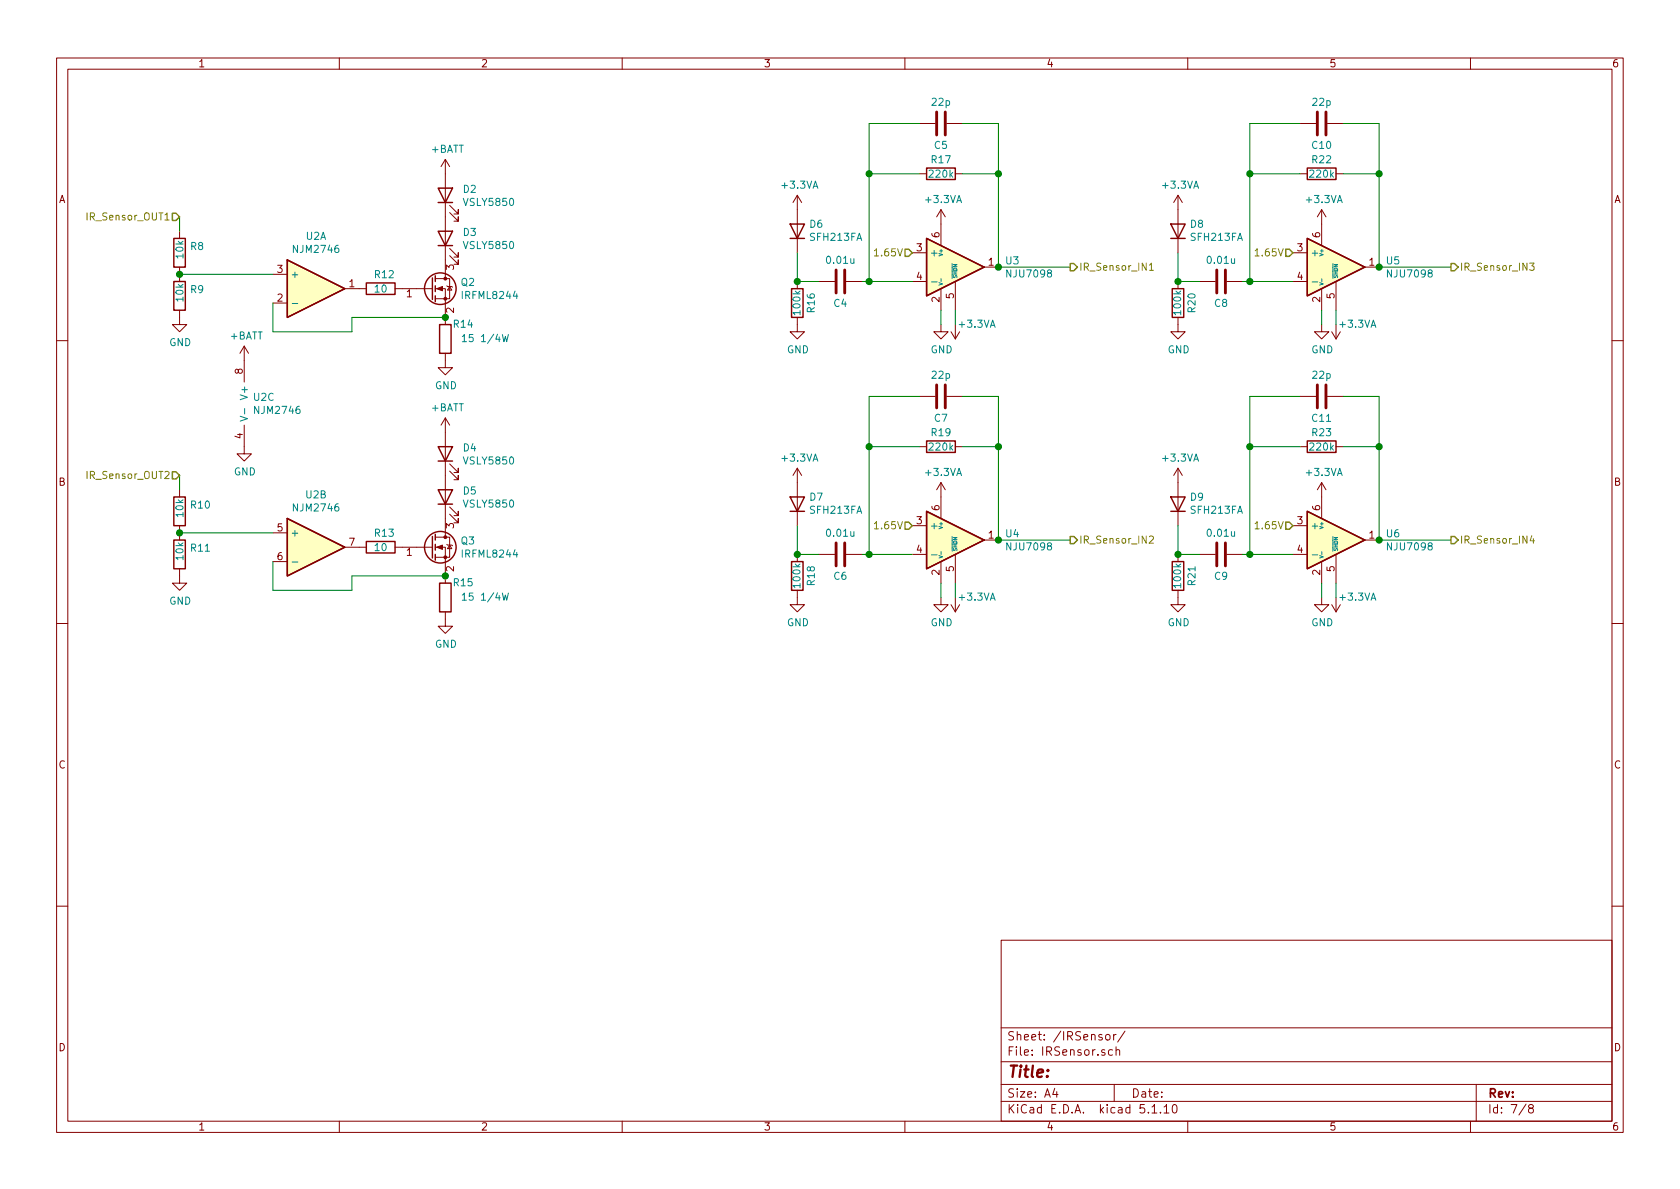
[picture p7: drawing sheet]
EESchema Schematic File Version 4
EELAYER 30 0
EELAYER END
$Descr A4 11693 8268
encoding utf-8
Sheet 7 8
Title ""
Date ""
Rev ""
Comp ""
Comment1 ""
Comment2 ""
Comment3 ""
Comment4 ""
$EndDescr
$Comp
L Device:Opamp_Dual_Generic U2
U 1 1
P 2200 2000
F 0 "U2" H 2200 2367 50  0000 C CNN
F 1 "NJM2746" H 2200 2276 50  0000 C CNN
F 2 "Housings_SOIC:SOIC-8_3.9x4.9mm_Pitch1.27mm" H 2200 2000 50  0001 C CNN
F 3 "~" H 2200 2000 50  0001 C CNN
	1    2200 2000
	1    0    0    -1  
$EndComp
$Comp
L Device:Opamp_Dual_Generic U2
U 2 1
P 2200 3800
F 0 "U2" H 2200 4167 50  0000 C CNN
F 1 "NJM2746" H 2200 4076 50  0000 C CNN
F 2 "Housings_SOIC:SOIC-8_3.9x4.9mm_Pitch1.27mm" H 2200 3800 50  0001 C CNN
F 3 "~" H 2200 3800 50  0001 C CNN
	2    2200 3800
	1    0    0    -1  
$EndComp
$Comp
L Device:Opamp_Dual_Generic U2
U 3 1
P 1800 2800
F 0 "U2" H 1758 2846 50  0000 L CNN
F 1 "NJM2746" H 1758 2755 50  0000 L CNN
F 2 "Housings_SOIC:SOIC-8_3.9x4.9mm_Pitch1.27mm" H 1800 2800 50  0001 C CNN
F 3 "~" H 1800 2800 50  0001 C CNN
	3    1800 2800
	1    0    0    -1  
$EndComp
Text HLabel 1250 1500 0    50   Input ~ 0
IR_Sensor_OUT1
$Comp
L Device:R R8
U 1 1
P 1250 1750
F 0 "R8" H 1320 1796 50  0000 L CNN
F 1 "10k" V 1250 1700 50  0000 L CNN
F 2 "" V 1180 1750 50  0001 C CNN
F 3 "~" H 1250 1750 50  0001 C CNN
	1    1250 1750
	1    0    0    -1  
$EndComp
$Comp
L Device:R R9
U 1 1
P 1250 2050
F 0 "R9" H 1320 2096 50  0000 L CNN
F 1 "10k" V 1250 2000 50  0000 L CNN
F 2 "" V 1180 2050 50  0001 C CNN
F 3 "~" H 1250 2050 50  0001 C CNN
	1    1250 2050
	1    0    0    -1  
$EndComp
$Comp
L Device:R R10
U 1 1
P 1250 3550
F 0 "R10" H 1320 3596 50  0000 L CNN
F 1 "10k" V 1250 3500 50  0000 L CNN
F 2 "" V 1180 3550 50  0001 C CNN
F 3 "~" H 1250 3550 50  0001 C CNN
	1    1250 3550
	1    0    0    -1  
$EndComp
$Comp
L Device:R R11
U 1 1
P 1250 3850
F 0 "R11" H 1320 3896 50  0000 L CNN
F 1 "10k" V 1250 3800 50  0000 L CNN
F 2 "" V 1180 3850 50  0001 C CNN
F 3 "~" H 1250 3850 50  0001 C CNN
	1    1250 3850
	1    0    0    -1  
$EndComp
Wire Wire Line
	1250 1900 1900 1900
Connection ~ 1250 1900
$Comp
L power:GND #PWR016
U 1 1
P 1250 2200
F 0 "#PWR016" H 1250 1950 50  0001 C CNN
F 1 "GND" H 1255 2027 50  0000 C CNN
F 2 "" H 1250 2200 50  0001 C CNN
F 3 "" H 1250 2200 50  0001 C CNN
	1    1250 2200
	1    0    0    -1  
$EndComp
Text HLabel 1250 3300 0    50   Input ~ 0
IR_Sensor_OUT2
Wire Wire Line
	1250 3700 1900 3700
Connection ~ 1250 3700
$Comp
L power:GND #PWR017
U 1 1
P 1250 4000
F 0 "#PWR017" H 1250 3750 50  0001 C CNN
F 1 "GND" H 1255 3827 50  0000 C CNN
F 2 "" H 1250 4000 50  0001 C CNN
F 3 "" H 1250 4000 50  0001 C CNN
	1    1250 4000
	1    0    0    -1  
$EndComp
$Comp
L power:+BATT #PWR018
U 1 1
P 1700 2500
F 0 "#PWR018" H 1700 2350 50  0001 C CNN
F 1 "+BATT" H 1715 2673 50  0000 C CNN
F 2 "" H 1700 2500 50  0001 C CNN
F 3 "" H 1700 2500 50  0001 C CNN
	1    1700 2500
	1    0    0    -1  
$EndComp
$Comp
L power:GND #PWR019
U 1 1
P 1700 3100
F 0 "#PWR019" H 1700 2850 50  0001 C CNN
F 1 "GND" H 1705 2927 50  0000 C CNN
F 2 "" H 1700 3100 50  0001 C CNN
F 3 "" H 1700 3100 50  0001 C CNN
	1    1700 3100
	1    0    0    -1  
$EndComp
$Comp
L Device:R R12
U 1 1
P 2650 2000
F 0 "R12" V 2550 1950 50  0000 L CNN
F 1 "10" V 2650 1950 50  0000 L CNN
F 2 "" V 2580 2000 50  0001 C CNN
F 3 "~" H 2650 2000 50  0001 C CNN
	1    2650 2000
	0    1    1    0   
$EndComp
$Comp
L Device:R R13
U 1 1
P 2650 3800
F 0 "R13" V 2550 3750 50  0000 L CNN
F 1 "10" V 2650 3750 50  0000 L CNN
F 2 "" V 2580 3800 50  0001 C CNN
F 3 "~" H 2650 3800 50  0001 C CNN
	1    2650 3800
	0    1    1    0   
$EndComp
$Comp
L Device:LED D2
U 1 1
P 3100 1350
F 0 "D2" V 3139 1232 50  0000 R CNN
F 1 "VSLY5850" V 3048 1232 50  0000 R CNN
F 2 "" H 3100 1350 50  0001 C CNN
F 3 "~" H 3100 1350 50  0001 C CNN
	1    3100 1350
	0    -1   -1   0   
$EndComp
$Comp
L Device:LED D3
U 1 1
P 3100 1650
F 0 "D3" V 3139 1532 50  0000 R CNN
F 1 "VSLY5850" V 3048 1532 50  0000 R CNN
F 2 "" H 3100 1650 50  0001 C CNN
F 3 "~" H 3100 1650 50  0001 C CNN
	1    3100 1650
	0    -1   -1   0   
$EndComp
$Comp
L Device:LED D4
U 1 1
P 3100 3150
F 0 "D4" V 3139 3032 50  0000 R CNN
F 1 "VSLY5850" V 3048 3032 50  0000 R CNN
F 2 "" H 3100 3150 50  0001 C CNN
F 3 "~" H 3100 3150 50  0001 C CNN
	1    3100 3150
	0    -1   -1   0   
$EndComp
$Comp
L Device:LED D5
U 1 1
P 3100 3450
F 0 "D5" V 3139 3332 50  0000 R CNN
F 1 "VSLY5850" V 3048 3332 50  0000 R CNN
F 2 "" H 3100 3450 50  0001 C CNN
F 3 "~" H 3100 3450 50  0001 C CNN
	1    3100 3450
	0    -1   -1   0   
$EndComp
$Comp
L Device:Q_NMOS_GSD Q3
U 1 1
P 3000 3800
F 0 "Q3" H 3204 3846 50  0000 L CNN
F 1 "IRFML8244" H 3204 3755 50  0000 L CNN
F 2 "" H 3200 3900 50  0001 C CNN
F 3 "~" H 3000 3800 50  0001 C CNN
	1    3000 3800
	1    0    0    -1  
$EndComp
$Comp
L Device:R R15
U 1 1
P 3100 4150
F 0 "R15" H 2900 4050 50  0000 L CNN
F 1 "15 1/4W" H 2650 4150 50  0000 L CNN
F 2 "" V 3030 4150 50  0001 C CNN
F 3 "~" H 3100 4150 50  0001 C CNN
	1    3100 4150
	-1   0    0    1   
$EndComp
Wire Wire Line
	3100 4000 2450 4000
Wire Wire Line
	2450 4000 2450 4100
Wire Wire Line
	2450 4100 1900 4100
Wire Wire Line
	1900 4100 1900 3900
Connection ~ 3100 4000
$Comp
L power:GND #PWR023
U 1 1
P 3100 4300
F 0 "#PWR023" H 3100 4050 50  0001 C CNN
F 1 "GND" H 3105 4127 50  0000 C CNN
F 2 "" H 3100 4300 50  0001 C CNN
F 3 "" H 3100 4300 50  0001 C CNN
	1    3100 4300
	1    0    0    -1  
$EndComp
$Comp
L Device:Q_NMOS_GSD Q2
U 1 1
P 3000 2000
F 0 "Q2" H 3204 2046 50  0000 L CNN
F 1 "IRFML8244" H 3204 1955 50  0000 L CNN
F 2 "" H 3200 2100 50  0001 C CNN
F 3 "~" H 3000 2000 50  0001 C CNN
	1    3000 2000
	1    0    0    -1  
$EndComp
$Comp
L Device:R R14
U 1 1
P 3100 2350
F 0 "R14" H 2900 2250 50  0000 L CNN
F 1 "15 1/4W" H 2650 2350 50  0000 L CNN
F 2 "" V 3030 2350 50  0001 C CNN
F 3 "~" H 3100 2350 50  0001 C CNN
	1    3100 2350
	-1   0    0    1   
$EndComp
$Comp
L power:GND #PWR021
U 1 1
P 3100 2500
F 0 "#PWR021" H 3100 2250 50  0001 C CNN
F 1 "GND" H 3105 2327 50  0000 C CNN
F 2 "" H 3100 2500 50  0001 C CNN
F 3 "" H 3100 2500 50  0001 C CNN
	1    3100 2500
	1    0    0    -1  
$EndComp
Wire Wire Line
	3100 2200 2450 2200
Wire Wire Line
	2450 2200 2450 2300
Wire Wire Line
	1900 2300 1900 2100
Connection ~ 3100 2200
Wire Wire Line
	1900 2300 2450 2300
$Comp
L power:+BATT #PWR020
U 1 1
P 3100 1200
F 0 "#PWR020" H 3100 1050 50  0001 C CNN
F 1 "+BATT" H 3115 1373 50  0000 C CNN
F 2 "" H 3100 1200 50  0001 C CNN
F 3 "" H 3100 1200 50  0001 C CNN
	1    3100 1200
	1    0    0    -1  
$EndComp
$Comp
L power:+BATT #PWR022
U 1 1
P 3100 3000
F 0 "#PWR022" H 3100 2850 50  0001 C CNN
F 1 "+BATT" H 3115 3173 50  0000 C CNN
F 2 "" H 3100 3000 50  0001 C CNN
F 3 "" H 3100 3000 50  0001 C CNN
	1    3100 3000
	1    0    0    -1  
$EndComp
Wire Wire Line
	1250 1500 1250 1600
Wire Wire Line
	1250 3300 1250 3400
$Comp
L power:+3.3VA #PWR024
U 1 1
P 5550 1450
F 0 "#PWR024" H 5550 1300 50  0001 C CNN
F 1 "+3.3VA" H 5565 1623 50  0000 C CNN
F 2 "" H 5550 1450 50  0001 C CNN
F 3 "" H 5550 1450 50  0001 C CNN
	1    5550 1450
	1    0    0    -1  
$EndComp
$Comp
L Device:D D6
U 1 1
P 5550 1600
F 0 "D6" V 5596 1520 50  0000 R CNN
F 1 "SFH213FA" V 5505 1520 50  0000 R CNN
F 2 "" H 5550 1600 50  0001 C CNN
F 3 "~" H 5550 1600 50  0001 C CNN
	1    5550 1600
	0    -1   -1   0   
$EndComp
$Comp
L power:GND #PWR025
U 1 1
P 5550 2250
F 0 "#PWR025" H 5550 2000 50  0001 C CNN
F 1 "GND" H 5555 2077 50  0000 C CNN
F 2 "" H 5550 2250 50  0001 C CNN
F 3 "" H 5550 2250 50  0001 C CNN
	1    5550 2250
	1    0    0    -1  
$EndComp
$Comp
L Device:C C4
U 1 1
P 5850 1950
F 0 "C4" V 6000 1950 50  0000 C CNN
F 1 "0.01u" V 5700 1950 50  0000 C CNN
F 2 "" H 5888 1800 50  0001 C CNN
F 3 "~" H 5850 1950 50  0001 C CNN
	1    5850 1950
	0    1    1    0   
$EndComp
$Comp
L Device:R R17
U 1 1
P 6550 1200
F 0 "R17" V 6450 1200 50  0000 C CNN
F 1 "220k" V 6550 1200 50  0000 C CNN
F 2 "" V 6480 1200 50  0001 C CNN
F 3 "~" H 6550 1200 50  0001 C CNN
	1    6550 1200
	0    1    1    0   
$EndComp
$Comp
L Device:C C5
U 1 1
P 6550 850
F 0 "C5" V 6700 850 50  0000 C CNN
F 1 "22p" V 6400 850 50  0000 C CNN
F 2 "" H 6588 700 50  0001 C CNN
F 3 "~" H 6550 850 50  0001 C CNN
	1    6550 850 
	0    1    1    0   
$EndComp
$Comp
L Device:R R16
U 1 1
P 5550 2100
F 0 "R16" V 5450 2100 50  0000 C CNN
F 1 "100k" V 5550 2100 50  0000 C CNN
F 2 "" V 5480 2100 50  0001 C CNN
F 3 "~" H 5550 2100 50  0001 C CNN
	1    5550 2100
	-1   0    0    1   
$EndComp
Wire Wire Line
	5550 1750 5550 1950
Connection ~ 5550 1950
Wire Wire Line
	5550 1950 5700 1950
$Comp
L Amplifier_Operational:LTC6228xS6 U3
U 1 1
P 6650 1850
F 0 "U3" H 6994 1896 50  0000 L CNN
F 1 "NJU7098" H 6994 1805 50  0000 L CNN
F 2 "Package_TO_SOT_SMD:TSOT-23-6" H 6650 1250 50  0001 C CNN
F 3 "https://www.analog.com/media/en/technical-documentation/data-sheets/LTC6228-6229.pdf" H 6650 1850 50  0001 C CNN
	1    6650 1850
	1    0    0    -1  
$EndComp
$Comp
L power:+3.3VA #PWR026
U 1 1
P 6550 1550
F 0 "#PWR026" H 6550 1400 50  0001 C CNN
F 1 "+3.3VA" H 6565 1723 50  0000 C CNN
F 2 "" H 6550 1550 50  0001 C CNN
F 3 "" H 6550 1550 50  0001 C CNN
	1    6550 1550
	1    0    0    -1  
$EndComp
$Comp
L power:+3.3VA #PWR028
U 1 1
P 6650 2250
F 0 "#PWR028" H 6650 2100 50  0001 C CNN
F 1 "+3.3VA" H 6500 2250 50  0000 C CNN
F 2 "" H 6650 2250 50  0001 C CNN
F 3 "" H 6650 2250 50  0001 C CNN
	1    6650 2250
	-1   0    0    1   
$EndComp
$Comp
L power:GND #PWR027
U 1 1
P 6550 2250
F 0 "#PWR027" H 6550 2000 50  0001 C CNN
F 1 "GND" H 6555 2077 50  0000 C CNN
F 2 "" H 6550 2250 50  0001 C CNN
F 3 "" H 6550 2250 50  0001 C CNN
	1    6550 2250
	1    0    0    -1  
$EndComp
Text HLabel 6350 1750 0    50   Input ~ 0
1.65V
Wire Wire Line
	6000 1950 6050 1950
Wire Wire Line
	6050 1950 6050 1200
Wire Wire Line
	6050 1200 6400 1200
Connection ~ 6050 1950
Wire Wire Line
	6050 1950 6350 1950
Wire Wire Line
	6400 850  6050 850 
Wire Wire Line
	6050 850  6050 1200
Connection ~ 6050 1200
Wire Wire Line
	6700 850  6950 850 
Wire Wire Line
	6950 850  6950 1200
Wire Wire Line
	6700 1200 6950 1200
Connection ~ 6950 1200
Wire Wire Line
	6950 1200 6950 1850
Wire Wire Line
	6950 1850 7450 1850
Connection ~ 6950 1850
Text HLabel 7450 1850 2    50   Output ~ 0
IR_Sensor_IN1
Wire Wire Line
	6550 2150 6550 2250
Wire Wire Line
	6650 2150 6650 2250
$Comp
L power:+3.3VA #PWR029
U 1 1
P 5550 3350
F 0 "#PWR029" H 5550 3200 50  0001 C CNN
F 1 "+3.3VA" H 5565 3523 50  0000 C CNN
F 2 "" H 5550 3350 50  0001 C CNN
F 3 "" H 5550 3350 50  0001 C CNN
	1    5550 3350
	1    0    0    -1  
$EndComp
$Comp
L Device:D D7
U 1 1
P 5550 3500
F 0 "D7" V 5596 3420 50  0000 R CNN
F 1 "SFH213FA" V 5505 3420 50  0000 R CNN
F 2 "" H 5550 3500 50  0001 C CNN
F 3 "~" H 5550 3500 50  0001 C CNN
	1    5550 3500
	0    -1   -1   0   
$EndComp
$Comp
L power:GND #PWR030
U 1 1
P 5550 4150
F 0 "#PWR030" H 5550 3900 50  0001 C CNN
F 1 "GND" H 5555 3977 50  0000 C CNN
F 2 "" H 5550 4150 50  0001 C CNN
F 3 "" H 5550 4150 50  0001 C CNN
	1    5550 4150
	1    0    0    -1  
$EndComp
$Comp
L Device:C C6
U 1 1
P 5850 3850
F 0 "C6" V 6000 3850 50  0000 C CNN
F 1 "0.01u" V 5700 3850 50  0000 C CNN
F 2 "" H 5888 3700 50  0001 C CNN
F 3 "~" H 5850 3850 50  0001 C CNN
	1    5850 3850
	0    1    1    0   
$EndComp
$Comp
L Device:R R19
U 1 1
P 6550 3100
F 0 "R19" V 6450 3100 50  0000 C CNN
F 1 "220k" V 6550 3100 50  0000 C CNN
F 2 "" V 6480 3100 50  0001 C CNN
F 3 "~" H 6550 3100 50  0001 C CNN
	1    6550 3100
	0    1    1    0   
$EndComp
$Comp
L Device:C C7
U 1 1
P 6550 2750
F 0 "C7" V 6700 2750 50  0000 C CNN
F 1 "22p" V 6400 2750 50  0000 C CNN
F 2 "" H 6588 2600 50  0001 C CNN
F 3 "~" H 6550 2750 50  0001 C CNN
	1    6550 2750
	0    1    1    0   
$EndComp
$Comp
L Device:R R18
U 1 1
P 5550 4000
F 0 "R18" V 5450 4000 50  0000 C CNN
F 1 "100k" V 5550 4000 50  0000 C CNN
F 2 "" V 5480 4000 50  0001 C CNN
F 3 "~" H 5550 4000 50  0001 C CNN
	1    5550 4000
	-1   0    0    1   
$EndComp
Wire Wire Line
	5550 3650 5550 3850
Connection ~ 5550 3850
Wire Wire Line
	5550 3850 5700 3850
$Comp
L Amplifier_Operational:LTC6228xS6 U4
U 1 1
P 6650 3750
F 0 "U4" H 6994 3796 50  0000 L CNN
F 1 "NJU7098" H 6994 3705 50  0000 L CNN
F 2 "Package_TO_SOT_SMD:TSOT-23-6" H 6650 3150 50  0001 C CNN
F 3 "https://www.analog.com/media/en/technical-documentation/data-sheets/LTC6228-6229.pdf" H 6650 3750 50  0001 C CNN
	1    6650 3750
	1    0    0    -1  
$EndComp
$Comp
L power:+3.3VA #PWR031
U 1 1
P 6550 3450
F 0 "#PWR031" H 6550 3300 50  0001 C CNN
F 1 "+3.3VA" H 6565 3623 50  0000 C CNN
F 2 "" H 6550 3450 50  0001 C CNN
F 3 "" H 6550 3450 50  0001 C CNN
	1    6550 3450
	1    0    0    -1  
$EndComp
$Comp
L power:+3.3VA #PWR033
U 1 1
P 6650 4150
F 0 "#PWR033" H 6650 4000 50  0001 C CNN
F 1 "+3.3VA" H 6500 4150 50  0000 C CNN
F 2 "" H 6650 4150 50  0001 C CNN
F 3 "" H 6650 4150 50  0001 C CNN
	1    6650 4150
	-1   0    0    1   
$EndComp
$Comp
L power:GND #PWR032
U 1 1
P 6550 4150
F 0 "#PWR032" H 6550 3900 50  0001 C CNN
F 1 "GND" H 6555 3977 50  0000 C CNN
F 2 "" H 6550 4150 50  0001 C CNN
F 3 "" H 6550 4150 50  0001 C CNN
	1    6550 4150
	1    0    0    -1  
$EndComp
Text HLabel 6350 3650 0    50   Input ~ 0
1.65V
Wire Wire Line
	6000 3850 6050 3850
Wire Wire Line
	6050 3850 6050 3100
Wire Wire Line
	6050 3100 6400 3100
Connection ~ 6050 3850
Wire Wire Line
	6050 3850 6350 3850
Wire Wire Line
	6400 2750 6050 2750
Wire Wire Line
	6050 2750 6050 3100
Connection ~ 6050 3100
Wire Wire Line
	6700 2750 6950 2750
Wire Wire Line
	6950 2750 6950 3100
Wire Wire Line
	6700 3100 6950 3100
Connection ~ 6950 3100
Wire Wire Line
	6950 3100 6950 3750
Wire Wire Line
	6950 3750 7450 3750
Connection ~ 6950 3750
Text HLabel 7450 3750 2    50   Output ~ 0
IR_Sensor_IN2
Wire Wire Line
	6550 4050 6550 4150
Wire Wire Line
	6650 4050 6650 4150
$Comp
L power:+3.3VA #PWR034
U 1 1
P 8200 1450
F 0 "#PWR034" H 8200 1300 50  0001 C CNN
F 1 "+3.3VA" H 8215 1623 50  0000 C CNN
F 2 "" H 8200 1450 50  0001 C CNN
F 3 "" H 8200 1450 50  0001 C CNN
	1    8200 1450
	1    0    0    -1  
$EndComp
$Comp
L Device:D D8
U 1 1
P 8200 1600
F 0 "D8" V 8246 1520 50  0000 R CNN
F 1 "SFH213FA" V 8155 1520 50  0000 R CNN
F 2 "" H 8200 1600 50  0001 C CNN
F 3 "~" H 8200 1600 50  0001 C CNN
	1    8200 1600
	0    -1   -1   0   
$EndComp
$Comp
L power:GND #PWR035
U 1 1
P 8200 2250
F 0 "#PWR035" H 8200 2000 50  0001 C CNN
F 1 "GND" H 8205 2077 50  0000 C CNN
F 2 "" H 8200 2250 50  0001 C CNN
F 3 "" H 8200 2250 50  0001 C CNN
	1    8200 2250
	1    0    0    -1  
$EndComp
$Comp
L Device:C C8
U 1 1
P 8500 1950
F 0 "C8" V 8650 1950 50  0000 C CNN
F 1 "0.01u" V 8350 1950 50  0000 C CNN
F 2 "" H 8538 1800 50  0001 C CNN
F 3 "~" H 8500 1950 50  0001 C CNN
	1    8500 1950
	0    1    1    0   
$EndComp
$Comp
L Device:R R22
U 1 1
P 9200 1200
F 0 "R22" V 9100 1200 50  0000 C CNN
F 1 "220k" V 9200 1200 50  0000 C CNN
F 2 "" V 9130 1200 50  0001 C CNN
F 3 "~" H 9200 1200 50  0001 C CNN
	1    9200 1200
	0    1    1    0   
$EndComp
$Comp
L Device:C C10
U 1 1
P 9200 850
F 0 "C10" V 9350 850 50  0000 C CNN
F 1 "22p" V 9050 850 50  0000 C CNN
F 2 "" H 9238 700 50  0001 C CNN
F 3 "~" H 9200 850 50  0001 C CNN
	1    9200 850 
	0    1    1    0   
$EndComp
$Comp
L Device:R R20
U 1 1
P 8200 2100
F 0 "R20" V 8100 2100 50  0000 C CNN
F 1 "100k" V 8200 2100 50  0000 C CNN
F 2 "" V 8130 2100 50  0001 C CNN
F 3 "~" H 8200 2100 50  0001 C CNN
	1    8200 2100
	-1   0    0    1   
$EndComp
Wire Wire Line
	8200 1750 8200 1950
Connection ~ 8200 1950
Wire Wire Line
	8200 1950 8350 1950
$Comp
L Amplifier_Operational:LTC6228xS6 U5
U 1 1
P 9300 1850
F 0 "U5" H 9644 1896 50  0000 L CNN
F 1 "NJU7098" H 9644 1805 50  0000 L CNN
F 2 "Package_TO_SOT_SMD:TSOT-23-6" H 9300 1250 50  0001 C CNN
F 3 "https://www.analog.com/media/en/technical-documentation/data-sheets/LTC6228-6229.pdf" H 9300 1850 50  0001 C CNN
	1    9300 1850
	1    0    0    -1  
$EndComp
$Comp
L power:+3.3VA #PWR038
U 1 1
P 9200 1550
F 0 "#PWR038" H 9200 1400 50  0001 C CNN
F 1 "+3.3VA" H 9215 1723 50  0000 C CNN
F 2 "" H 9200 1550 50  0001 C CNN
F 3 "" H 9200 1550 50  0001 C CNN
	1    9200 1550
	1    0    0    -1  
$EndComp
$Comp
L power:+3.3VA #PWR042
U 1 1
P 9300 2250
F 0 "#PWR042" H 9300 2100 50  0001 C CNN
F 1 "+3.3VA" H 9150 2250 50  0000 C CNN
F 2 "" H 9300 2250 50  0001 C CNN
F 3 "" H 9300 2250 50  0001 C CNN
	1    9300 2250
	-1   0    0    1   
$EndComp
$Comp
L power:GND #PWR039
U 1 1
P 9200 2250
F 0 "#PWR039" H 9200 2000 50  0001 C CNN
F 1 "GND" H 9205 2077 50  0000 C CNN
F 2 "" H 9200 2250 50  0001 C CNN
F 3 "" H 9200 2250 50  0001 C CNN
	1    9200 2250
	1    0    0    -1  
$EndComp
Text HLabel 9000 1750 0    50   Input ~ 0
1.65V
Wire Wire Line
	8650 1950 8700 1950
Wire Wire Line
	8700 1950 8700 1200
Wire Wire Line
	8700 1200 9050 1200
Connection ~ 8700 1950
Wire Wire Line
	8700 1950 9000 1950
Wire Wire Line
	9050 850  8700 850 
Wire Wire Line
	8700 850  8700 1200
Connection ~ 8700 1200
Wire Wire Line
	9350 850  9600 850 
Wire Wire Line
	9600 850  9600 1200
Wire Wire Line
	9350 1200 9600 1200
Connection ~ 9600 1200
Wire Wire Line
	9600 1200 9600 1850
Wire Wire Line
	9600 1850 10100 1850
Connection ~ 9600 1850
Text HLabel 10100 1850 2    50   Output ~ 0
IR_Sensor_IN3
Wire Wire Line
	9200 2150 9200 2250
Wire Wire Line
	9300 2150 9300 2250
$Comp
L power:+3.3VA #PWR036
U 1 1
P 8200 3350
F 0 "#PWR036" H 8200 3200 50  0001 C CNN
F 1 "+3.3VA" H 8215 3523 50  0000 C CNN
F 2 "" H 8200 3350 50  0001 C CNN
F 3 "" H 8200 3350 50  0001 C CNN
	1    8200 3350
	1    0    0    -1  
$EndComp
$Comp
L Device:D D9
U 1 1
P 8200 3500
F 0 "D9" V 8246 3420 50  0000 R CNN
F 1 "SFH213FA" V 8155 3420 50  0000 R CNN
F 2 "" H 8200 3500 50  0001 C CNN
F 3 "~" H 8200 3500 50  0001 C CNN
	1    8200 3500
	0    -1   -1   0   
$EndComp
$Comp
L power:GND #PWR037
U 1 1
P 8200 4150
F 0 "#PWR037" H 8200 3900 50  0001 C CNN
F 1 "GND" H 8205 3977 50  0000 C CNN
F 2 "" H 8200 4150 50  0001 C CNN
F 3 "" H 8200 4150 50  0001 C CNN
	1    8200 4150
	1    0    0    -1  
$EndComp
$Comp
L Device:C C9
U 1 1
P 8500 3850
F 0 "C9" V 8650 3850 50  0000 C CNN
F 1 "0.01u" V 8350 3850 50  0000 C CNN
F 2 "" H 8538 3700 50  0001 C CNN
F 3 "~" H 8500 3850 50  0001 C CNN
	1    8500 3850
	0    1    1    0   
$EndComp
$Comp
L Device:R R23
U 1 1
P 9200 3100
F 0 "R23" V 9100 3100 50  0000 C CNN
F 1 "220k" V 9200 3100 50  0000 C CNN
F 2 "" V 9130 3100 50  0001 C CNN
F 3 "~" H 9200 3100 50  0001 C CNN
	1    9200 3100
	0    1    1    0   
$EndComp
$Comp
L Device:C C11
U 1 1
P 9200 2750
F 0 "C11" V 9350 2750 50  0000 C CNN
F 1 "22p" V 9050 2750 50  0000 C CNN
F 2 "" H 9238 2600 50  0001 C CNN
F 3 "~" H 9200 2750 50  0001 C CNN
	1    9200 2750
	0    1    1    0   
$EndComp
$Comp
L Device:R R21
U 1 1
P 8200 4000
F 0 "R21" V 8100 4000 50  0000 C CNN
F 1 "100k" V 8200 4000 50  0000 C CNN
F 2 "" V 8130 4000 50  0001 C CNN
F 3 "~" H 8200 4000 50  0001 C CNN
	1    8200 4000
	-1   0    0    1   
$EndComp
Wire Wire Line
	8200 3650 8200 3850
Connection ~ 8200 3850
Wire Wire Line
	8200 3850 8350 3850
$Comp
L Amplifier_Operational:LTC6228xS6 U6
U 1 1
P 9300 3750
F 0 "U6" H 9644 3796 50  0000 L CNN
F 1 "NJU7098" H 9644 3705 50  0000 L CNN
F 2 "Package_TO_SOT_SMD:TSOT-23-6" H 9300 3150 50  0001 C CNN
F 3 "https://www.analog.com/media/en/technical-documentation/data-sheets/LTC6228-6229.pdf" H 9300 3750 50  0001 C CNN
	1    9300 3750
	1    0    0    -1  
$EndComp
$Comp
L power:+3.3VA #PWR040
U 1 1
P 9200 3450
F 0 "#PWR040" H 9200 3300 50  0001 C CNN
F 1 "+3.3VA" H 9215 3623 50  0000 C CNN
F 2 "" H 9200 3450 50  0001 C CNN
F 3 "" H 9200 3450 50  0001 C CNN
	1    9200 3450
	1    0    0    -1  
$EndComp
$Comp
L power:+3.3VA #PWR043
U 1 1
P 9300 4150
F 0 "#PWR043" H 9300 4000 50  0001 C CNN
F 1 "+3.3VA" H 9150 4150 50  0000 C CNN
F 2 "" H 9300 4150 50  0001 C CNN
F 3 "" H 9300 4150 50  0001 C CNN
	1    9300 4150
	-1   0    0    1   
$EndComp
$Comp
L power:GND #PWR041
U 1 1
P 9200 4150
F 0 "#PWR041" H 9200 3900 50  0001 C CNN
F 1 "GND" H 9205 3977 50  0000 C CNN
F 2 "" H 9200 4150 50  0001 C CNN
F 3 "" H 9200 4150 50  0001 C CNN
	1    9200 4150
	1    0    0    -1  
$EndComp
Text HLabel 9000 3650 0    50   Input ~ 0
1.65V
Wire Wire Line
	8650 3850 8700 3850
Wire Wire Line
	8700 3850 8700 3100
Wire Wire Line
	8700 3100 9050 3100
Connection ~ 8700 3850
Wire Wire Line
	8700 3850 9000 3850
Wire Wire Line
	9050 2750 8700 2750
Wire Wire Line
	8700 2750 8700 3100
Connection ~ 8700 3100
Wire Wire Line
	9350 2750 9600 2750
Wire Wire Line
	9600 2750 9600 3100
Wire Wire Line
	9350 3100 9600 3100
Connection ~ 9600 3100
Wire Wire Line
	9600 3100 9600 3750
Wire Wire Line
	9600 3750 10100 3750
Connection ~ 9600 3750
Text HLabel 10100 3750 2    50   Output ~ 0
IR_Sensor_IN4
Wire Wire Line
	9200 4050 9200 4150
Wire Wire Line
	9300 4050 9300 4150
$EndSCHEMATC
